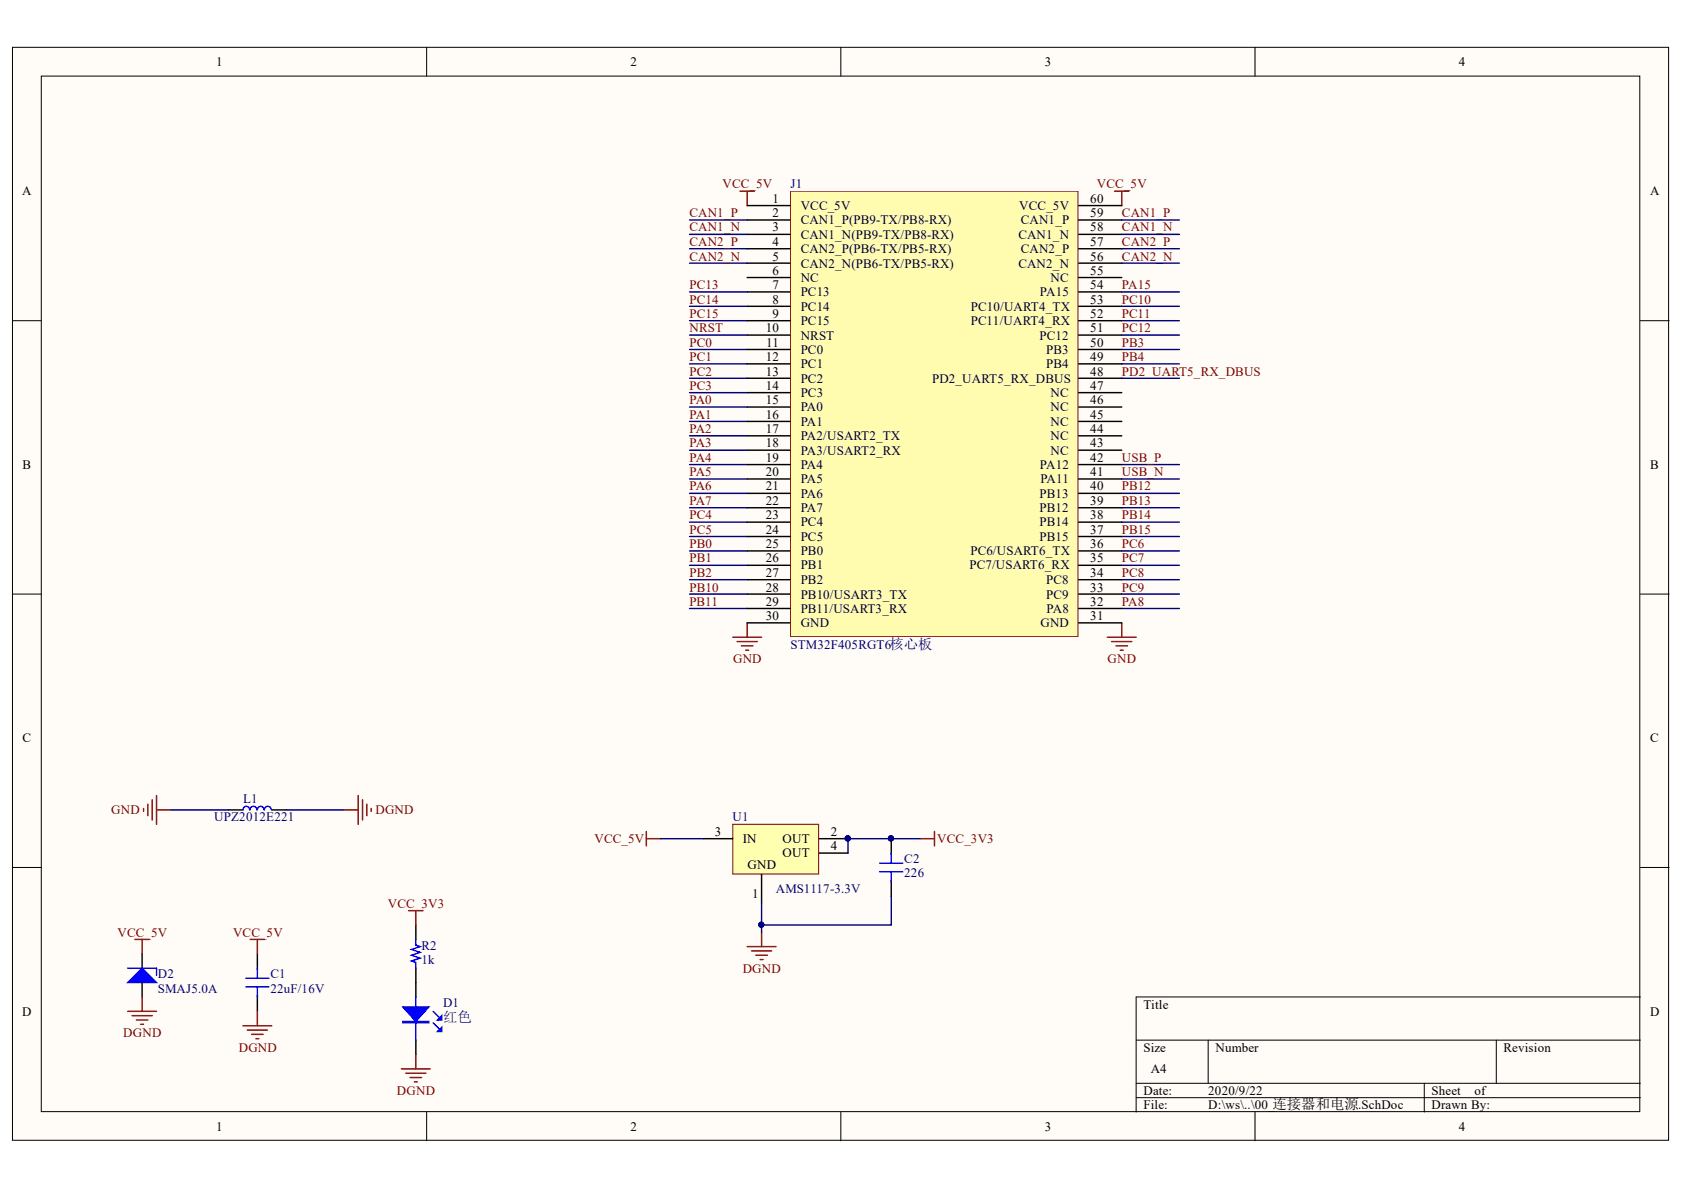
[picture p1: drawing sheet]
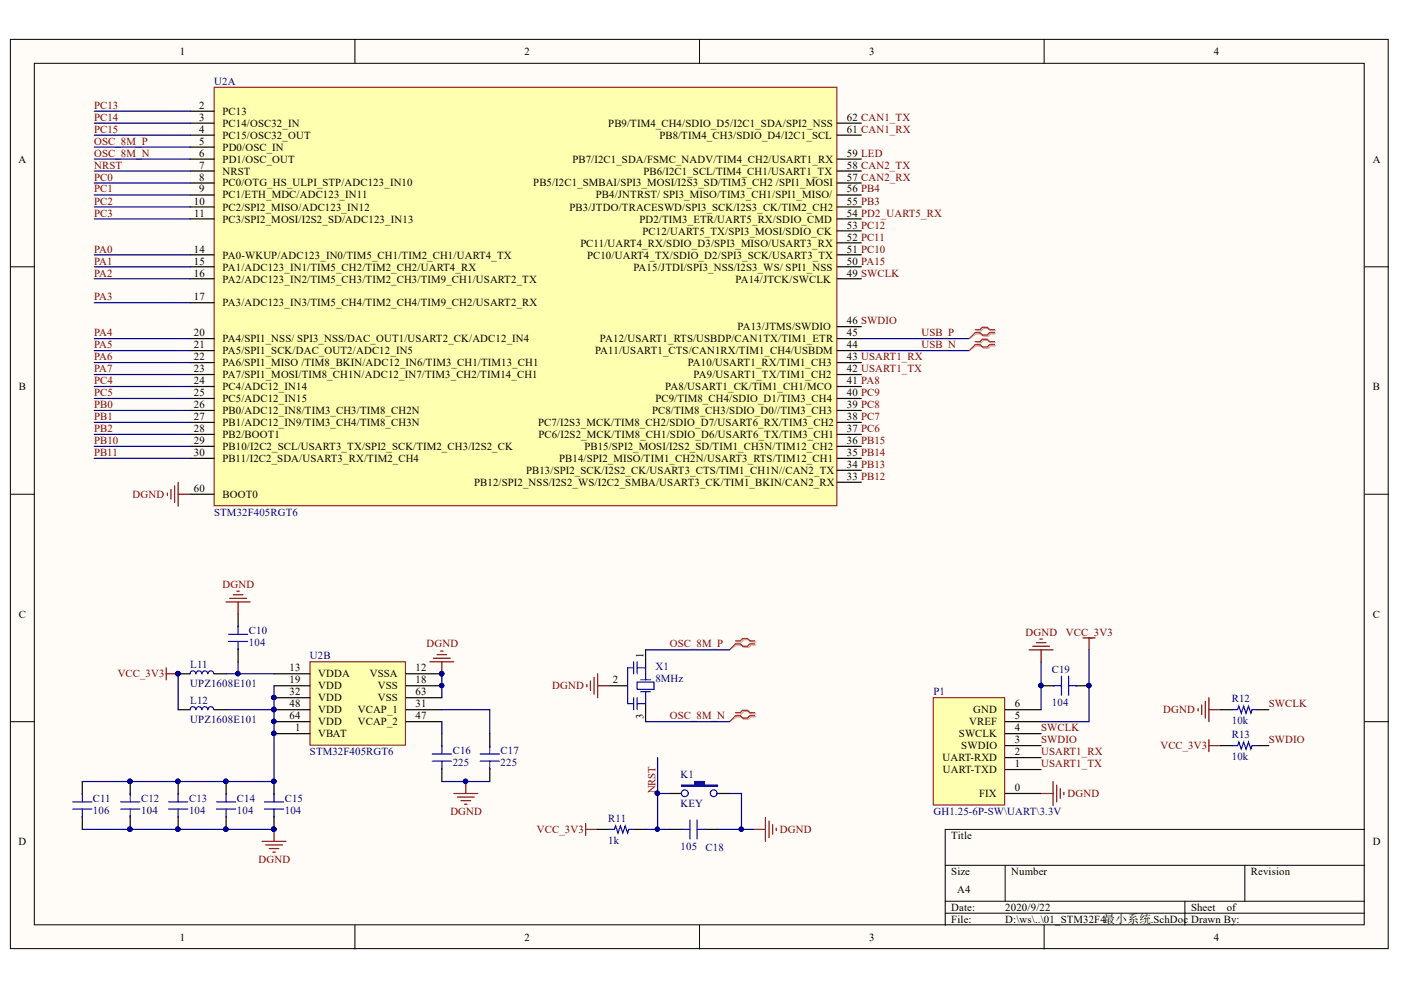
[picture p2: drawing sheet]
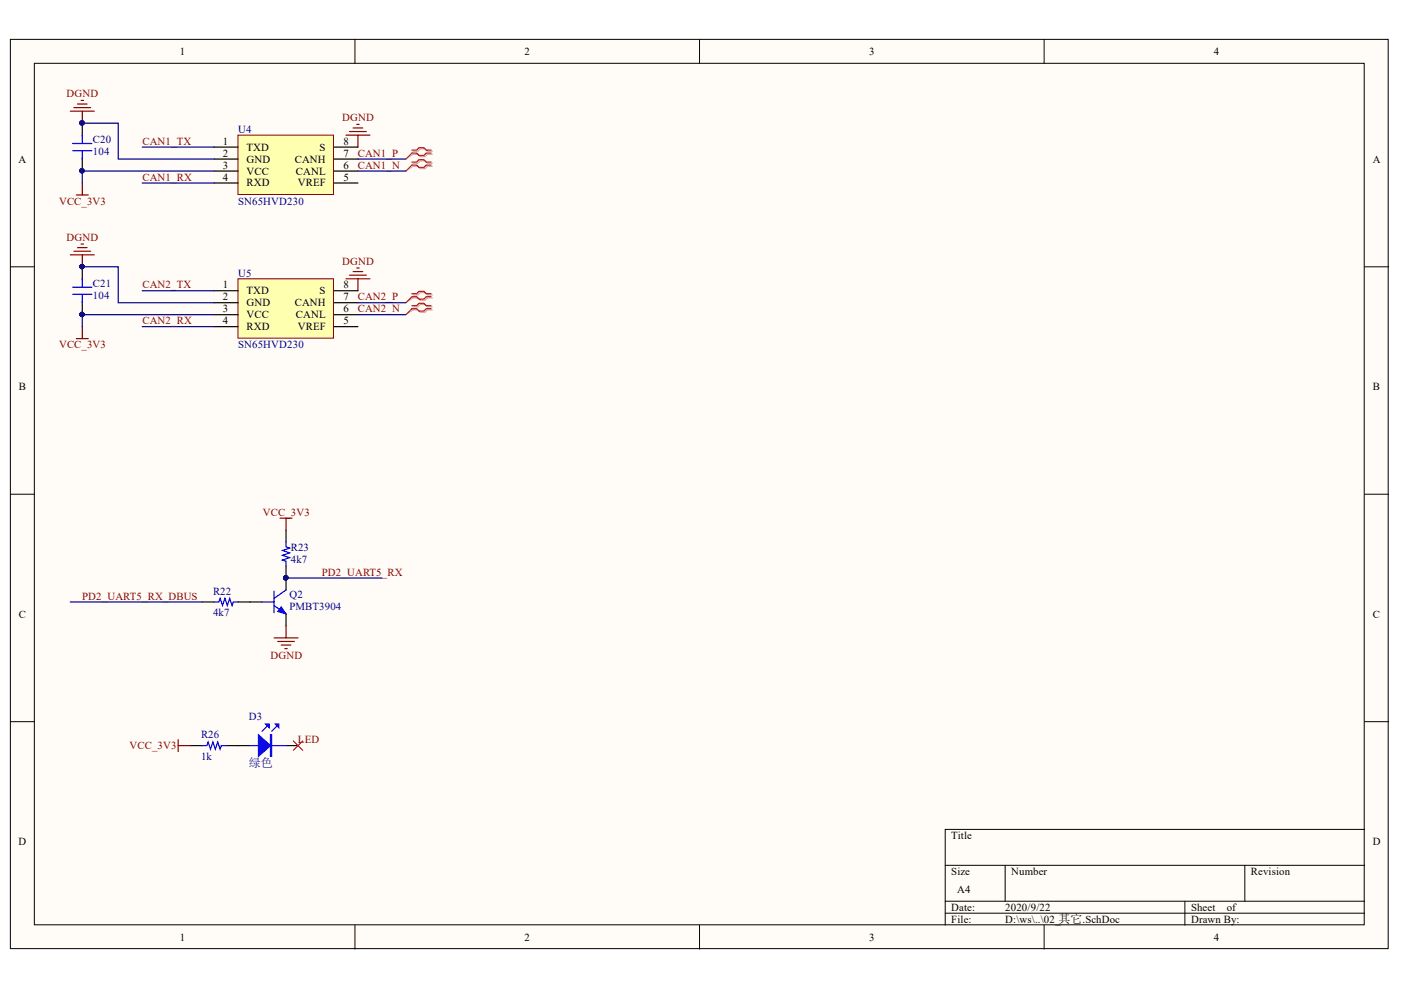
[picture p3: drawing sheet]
# Altium project STM32F405RGT6核心板.PrjPcb
3 sheets, 36 parts. Net scope: global (net labels, ports and power ports of the same name join across sheets).
Board file: STM32F405RGT6核心板.PcbDoc
Sheets:
  00_连接器和电源.SchDoc
  01_STM32F4最小系统.SchDoc
  02_其它.SchDoc

## Sheet 00_连接器和电源.SchDoc
size A4

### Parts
C1  22uF/16V  [C1206/3216]
C2  226  [C0603/1608]
D1  Color: 红色  [LED0603-红色]  (hidden comment: LED-红色)
D2  SMAJ5.0A  [DO-214AC/SMA]
J1  STM32F405RGT6核心板  [3710M060037G0FR01]
L1  UPZ2012E221  [L0805/2012]
R2  1k  [R0603/1608]
U1  AMS1117-3.3V  [SOT-223]

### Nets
DGND: C1.1 C2.1 D1.2(K) D2.1(+) L1.2 U1.1(GND)
GND: J1.30(GND) J1.31(GND) L1.1
VCC_3V3: C2.2 R2.2 U1.2(OUT) U1.4(OUT)
VCC_5V: C1.2 D2.2(-) J1.1(VCC_5V) J1.60(VCC_5V) U1.3(IN)
CAN1_N: J1.3(CAN1_N(PB9-TX/PB8-RX)) J1.58(CAN1_N)
CAN1_P: J1.2(CAN1_P(PB9-TX/PB8-RX)) J1.59(CAN1_P)
CAN2_N: J1.5(CAN2_N(PB6-TX/PB5-RX)) J1.56(CAN2_N)
CAN2_P: J1.4(CAN2_P(PB6-TX/PB5-RX)) J1.57(CAN2_P)
NRST: J1.10(NRST)
PA0: J1.15(PA0)
PA1: J1.16(PA1)
PA2: J1.17(PA2/USART2_TX)
PA3: J1.18(PA3/USART2_RX)
PA4: J1.19(PA4)
PA5: J1.20(PA5)
PA6: J1.21(PA6)
PA7: J1.22(PA7)
PA8: J1.32(PA8)
PA15: J1.54(PA15)
PB0: J1.25(PB0)
PB1: J1.26(PB1)
PB2: J1.27(PB2)
PB3: J1.50(PB3)
PB4: J1.49(PB4)
PB10: J1.28(PB10/USART3_TX)
PB11: J1.29(PB11/USART3_RX)
PB12: J1.40(PB13)
PB13: J1.39(PB12)
PB14: J1.38(PB14)
PB15: J1.37(PB15)
PC0: J1.11(PC0)
PC1: J1.12(PC1)
PC2: J1.13(PC2)
PC3: J1.14(PC3)
PC4: J1.23(PC4)
PC5: J1.24(PC5)
PC6: J1.36(PC6/USART6_TX)
PC7: J1.35(PC7/USART6_RX)
PC8: J1.34(PC8)
PC9: J1.33(PC9)
PC10: J1.53(PC10/UART4_TX)
PC11: J1.52(PC11/UART4_RX)
PC12: J1.51(PC12)
PC13: J1.7(PC13)
PC14: J1.8(PC14)
PC15: J1.9(PC15)
PD2_UART5_RX_DBUS: J1.48(PD2_UART5_RX_DBUS)
USB_N: J1.41(PA11)
USB_P: J1.42(PA12)
NetD1_1: D1.1(A) R2.1

Not connected (* = marked no-connect by the designer): J1 6(NC) 43(NC) 44(NC) 45(NC) 46(NC) 47(NC) 55(NC)

## Sheet 01_STM32F4最小系统.SchDoc
size A4

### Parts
C10  104  [C0603/1608]
C11  106  [C0603/1608]
C12  104  [C0603/1608]
C13  104  [C0603/1608]
C14  104  [C0603/1608]
C15  104  [C0603/1608]
C16  225  [C0603/1608]
C17  225  [C0603/1608]
C18  105  [C0603/1608]
C19  104  [C0603/1608]
K1  KEY  [按键（2脚）]
L11  UPZ1608E101  [L0603/1608]
L12  UPZ1608E101  [L0603/1608]
P1  GH1.25-6P-SW\UART\3.3V  [GH1.25-6P（卧贴）]
R11  1k  [R0603/1608]
R12  10k  [R0603/1608]
R13  10k  [R0603/1608]
U2  STM32F405RGT6  [LQFP64]  (parts A,B of 2)
X1  8MHz  [XTAL-3213]

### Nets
DGND: C10.2 C11.1 C12.1 C13.1 C14.1 C15.1 C16.1 C17.1 C18.1 C19.2 K1.2 P1.0(FIX) P1.6(GND) R12.1 U2.12(VSSA) U2.18(VSS) U2.60(BOOT0) U2.63(VSS) X1.2(OSC2)
VCC_3V3: C19.1 L11.1 L12.1 P1.5(VREF) R11.1 R13.1
CAN1_RX: U2.61(PB8/TIM4_CH3/SDIO_D4/I2C1_SCL)
CAN1_TX: U2.62(PB9/TIM4_CH4/SDIO_D5/I2C1_SDA/SPI2_NSS)
CAN2_RX: U2.57(PB5/I2C1_SMBAI/SPI3_MOSI/I2S3_SD/TIM3_CH2_/SPI1_MOSI)
CAN2_TX: U2.58(PB6/I2C1_SCL/TIM4_CH1/USART1_TX)
LED: U2.59(PB7/I2C1_SDA/FSMC_NADV/TIM4_CH2/USART1_RX)
NRST: C18.2 K1.1 R11.2 U2.7(NRST)
OSC_8M_N: U2.6(PD1/OSC_OUT) X1.3(OSC3)
OSC_8M_P: U2.5(PD0/OSC_IN) X1.1(OSC1)
PA0: U2.14(PA0-WKUP/ADC123_IN0/TIM5_CH1/TIM2_CH1/UART4_TX)
PA1: U2.15(PA1/ADC123_IN1/TIM5_CH2/TIM2_CH2/UART4_RX)
PA2: U2.16(PA2/ADC123_IN2/TIM5_CH3/TIM2_CH3/TIM9_CH1/USART2_TX)
PA3: U2.17(PA3/ADC123_IN3/TIM5_CH4/TIM2_CH4/TIM9_CH2/USART2_RX)
PA4: U2.20(PA4/SPI1_NSS/_SPI3_NSS/DAC_OUT1/USART2_CK/ADC12_IN4)
PA5: U2.21(PA5/SPI1_SCK/DAC_OUT2/ADC12_IN5)
PA6: U2.22(PA6/SPI1_MISO_/TIM8_BKIN/ADC12_IN6/TIM3_CH1/TIM13_CH1)
PA7: U2.23(PA7/SPI1_MOSI/TIM8_CH1N/ADC12_IN7/TIM3_CH2/TIM14_CH1)
PA8: U2.41(PA8/USART1_CK/TIM1_CH1/MCO)
PA15: U2.50(PA15/JTDI/SPI3_NSS/I2S3_WS/_SPI1_NSS)
PB0: U2.26(PB0/ADC12_IN8/TIM3_CH3/TIM8_CH2N)
PB1: U2.27(PB1/ADC12_IN9/TIM3_CH4/TIM8_CH3N)
PB2: U2.28(PB2/BOOT1)
PB3: U2.55(PB3/JTDO/TRACESWD/SPI3_SCK/I2S3_CK/TIM2_CH2)
PB4: U2.56(PB4/JNTRST/_SPI3_MISO/TIM3_CH1/SPI1_MISO/)
PB10: U2.29(PB10/I2C2_SCL/USART3_TX/SPI2_SCK/TIM2_CH3/I2S2_CK)
PB11: U2.30(PB11/I2C2_SDA/USART3_RX/TIM2_CH4)
PB12: U2.33(PB12/SPI2_NSS/I2S2_WS/I2C2_SMBA/USART3_CK/TIM1_BKIN/CAN2_RX)
PB13: U2.34(PB13/SPI2_SCK/I2S2_CK/USART3_CTS/TIM1_CH1N//CAN2_TX)
PB14: U2.35(PB14/SPI2_MISO/TIM1_CH2N/USART3_RTS/TIM12_CH1)
PB15: U2.36(PB15/SPI2_MOSI/I2S2_SD/TIM1_CH3N/TIM12_CH2)
PC0: U2.8(PC0/OTG_HS_ULPI_STP/ADC123_IN10)
PC1: U2.9(PC1/ETH_MDC/ADC123_IN11)
PC2: U2.10(PC2/SPI2_MISO/ADC123_IN12)
PC3: U2.11(PC3/SPI2_MOSI/I2S2_SD/ADC123_IN13)
PC4: U2.24(PC4/ADC12_IN14)
PC5: U2.25(PC5/ADC12_IN15)
PC6: U2.37(PC6/I2S2_MCK/TIM8_CH1/SDIO_D6/USART6_TX/TIM3_CH1)
PC7: U2.38(PC7/I2S3_MCK/TIM8_CH2/SDIO_D7/USART6_RX/TIM3_CH2)
PC8: U2.39(PC8/TIM8_CH3/SDIO_D0//TIM3_CH3)
PC9: U2.40(PC9/TIM8_CH4/SDIO_D1/TIM3_CH4)
PC10: U2.51(PC10/UART4_TX/SDIO_D2/SPI3_SCK/USART3_TX)
PC11: U2.52(PC11/UART4_RX/SDIO_D3/SPI3_MISO/USART3_RX)
PC12: U2.53(PC12/UART5_TX/SPI3_MOSI/SDIO_CK)
PC13: U2.2(PC13)
PC14: U2.3(PC14/OSC32_IN)
PC15: U2.4(PC15/OSC32_OUT)
PD2_UART5_RX: U2.54(PD2/TIM3_ETR/UART5_RX/SDIO_CMD)
SWCLK: P1.4(SWCLK) R12.2 U2.49(PA14/JTCK/SWCLK)
SWDIO: P1.3(SWDIO) R13.2 U2.46(PA13/JTMS/SWDIO)
USART1_RX: P1.2(UART-RXD) U2.43(PA10/USART1_RX/TIM1_CH3)
USART1_TX: P1.1(UART-TXD) U2.42(PA9/USART1_TX/TIM1_CH2)
USB_N: U2.44(PA11/USART1_CTS/CAN1RX/TIM1_CH4/USBDM)
USB_P: U2.45(PA12/USART1_RTS/USBDP/CAN1TX/TIM1_ETR)
NetC10_1: C10.1 L11.2 U2.13(VDDA)
NetC11_2: C11.2 C12.2 C13.2 C14.2 C15.2 L12.2 U2.1(VBAT) U2.19(VDD) U2.32(VDD) U2.48(VDD) U2.64(VDD)
NetC16_2: C16.2 U2.47(VCAP_2)
NetC17_2: C17.2 U2.31(VCAP_1)

### Layout directives
differential pair: OSC_8M_N, OSC_8M_P, USB_N, USB_P

## Sheet 02_其它.SchDoc
size A4

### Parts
C20  104  [C0603/1608]
C21  104  [C0603/1608]
D3  Color: 绿色  [LED0603-绿色]  (hidden comment: LED-绿色)
Q2  PMBT3904  [SOT-23-3]
R22  4k7  [R0603/1608]
R23  4k7  [R0603/1608]
R26  1k  [R0603/1608]
U4  SN65HVD230  [SOP-8]
U5  SN65HVD230  [SOP-8]

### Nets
DGND: C20.2 C21.2 Q2.2(E) U4.2(GND) U4.8(S) U5.2(GND) U5.8(S)
VCC_3V3: C20.1 C21.1 R23.1 R26.2 U4.3(VCC) U5.3(VCC)
CAN1_N: U4.6(CANL)
CAN1_P: U4.7(CANH)
CAN1_RX: U4.4(RXD)
CAN1_TX: U4.1(TXD)
CAN2_N: U5.6(CANL)
CAN2_P: U5.7(CANH)
CAN2_RX: U5.4(RXD)
CAN2_TX: U5.1(TXD)
LED: D3.2(K)
PD2_UART5_RX: Q2.3(C) R23.2
PD2_UART5_RX_DBUS: R22.2
NetD3_1: D3.1(A) R26.1
NetQ2_1: Q2.1(B) R22.1

Not connected (* = marked no-connect by the designer): U4 5(VREF); U5 5(VREF)

### Layout directives
differential pair: CAN1_N, CAN1_P, CAN2_N, CAN2_P

## Nets that join several sheets
DGND: 00_连接器和电源 (6 pins), 01_STM32F4最小系统 (19 pins), 02_其它 (7 pins)
VCC_3V3: 00_连接器和电源 (C2.2 R2.2 U1.2 U1.4), 01_STM32F4最小系统 (6 pins), 02_其它 (6 pins)
CAN1_N: 00_连接器和电源 (J1.3 J1.58), 02_其它 (U4.6)
CAN1_P: 00_连接器和电源 (J1.2 J1.59), 02_其它 (U4.7)
CAN1_RX: 01_STM32F4最小系统 (U2.61), 02_其它 (U4.4)
CAN1_TX: 01_STM32F4最小系统 (U2.62), 02_其它 (U4.1)
CAN2_N: 00_连接器和电源 (J1.5 J1.56), 02_其它 (U5.6)
CAN2_P: 00_连接器和电源 (J1.4 J1.57), 02_其它 (U5.7)
CAN2_RX: 01_STM32F4最小系统 (U2.57), 02_其它 (U5.4)
CAN2_TX: 01_STM32F4最小系统 (U2.58), 02_其它 (U5.1)
LED: 01_STM32F4最小系统 (U2.59), 02_其它 (D3.2)
NRST: 00_连接器和电源 (J1.10), 01_STM32F4最小系统 (C18.2 K1.1 R11.2 U2.7)
PA0: 00_连接器和电源 (J1.15), 01_STM32F4最小系统 (U2.14)
PA1: 00_连接器和电源 (J1.16), 01_STM32F4最小系统 (U2.15)
PA2: 00_连接器和电源 (J1.17), 01_STM32F4最小系统 (U2.16)
PA3: 00_连接器和电源 (J1.18), 01_STM32F4最小系统 (U2.17)
PA4: 00_连接器和电源 (J1.19), 01_STM32F4最小系统 (U2.20)
PA5: 00_连接器和电源 (J1.20), 01_STM32F4最小系统 (U2.21)
PA6: 00_连接器和电源 (J1.21), 01_STM32F4最小系统 (U2.22)
PA7: 00_连接器和电源 (J1.22), 01_STM32F4最小系统 (U2.23)
PA8: 00_连接器和电源 (J1.32), 01_STM32F4最小系统 (U2.41)
PA15: 00_连接器和电源 (J1.54), 01_STM32F4最小系统 (U2.50)
PB0: 00_连接器和电源 (J1.25), 01_STM32F4最小系统 (U2.26)
PB1: 00_连接器和电源 (J1.26), 01_STM32F4最小系统 (U2.27)
PB2: 00_连接器和电源 (J1.27), 01_STM32F4最小系统 (U2.28)
PB3: 00_连接器和电源 (J1.50), 01_STM32F4最小系统 (U2.55)
PB4: 00_连接器和电源 (J1.49), 01_STM32F4最小系统 (U2.56)
PB10: 00_连接器和电源 (J1.28), 01_STM32F4最小系统 (U2.29)
PB11: 00_连接器和电源 (J1.29), 01_STM32F4最小系统 (U2.30)
PB12: 00_连接器和电源 (J1.40), 01_STM32F4最小系统 (U2.33)
PB13: 00_连接器和电源 (J1.39), 01_STM32F4最小系统 (U2.34)
PB14: 00_连接器和电源 (J1.38), 01_STM32F4最小系统 (U2.35)
PB15: 00_连接器和电源 (J1.37), 01_STM32F4最小系统 (U2.36)
PC0: 00_连接器和电源 (J1.11), 01_STM32F4最小系统 (U2.8)
PC1: 00_连接器和电源 (J1.12), 01_STM32F4最小系统 (U2.9)
PC2: 00_连接器和电源 (J1.13), 01_STM32F4最小系统 (U2.10)
PC3: 00_连接器和电源 (J1.14), 01_STM32F4最小系统 (U2.11)
PC4: 00_连接器和电源 (J1.23), 01_STM32F4最小系统 (U2.24)
PC5: 00_连接器和电源 (J1.24), 01_STM32F4最小系统 (U2.25)
PC6: 00_连接器和电源 (J1.36), 01_STM32F4最小系统 (U2.37)
PC7: 00_连接器和电源 (J1.35), 01_STM32F4最小系统 (U2.38)
PC8: 00_连接器和电源 (J1.34), 01_STM32F4最小系统 (U2.39)
PC9: 00_连接器和电源 (J1.33), 01_STM32F4最小系统 (U2.40)
PC10: 00_连接器和电源 (J1.53), 01_STM32F4最小系统 (U2.51)
PC11: 00_连接器和电源 (J1.52), 01_STM32F4最小系统 (U2.52)
PC12: 00_连接器和电源 (J1.51), 01_STM32F4最小系统 (U2.53)
PC13: 00_连接器和电源 (J1.7), 01_STM32F4最小系统 (U2.2)
PC14: 00_连接器和电源 (J1.8), 01_STM32F4最小系统 (U2.3)
PC15: 00_连接器和电源 (J1.9), 01_STM32F4最小系统 (U2.4)
PD2_UART5_RX: 01_STM32F4最小系统 (U2.54), 02_其它 (Q2.3 R23.2)
PD2_UART5_RX_DBUS: 00_连接器和电源 (J1.48), 02_其它 (R22.2)
USB_N: 00_连接器和电源 (J1.41), 01_STM32F4最小系统 (U2.44)
USB_P: 00_连接器和电源 (J1.42), 01_STM32F4最小系统 (U2.45)
